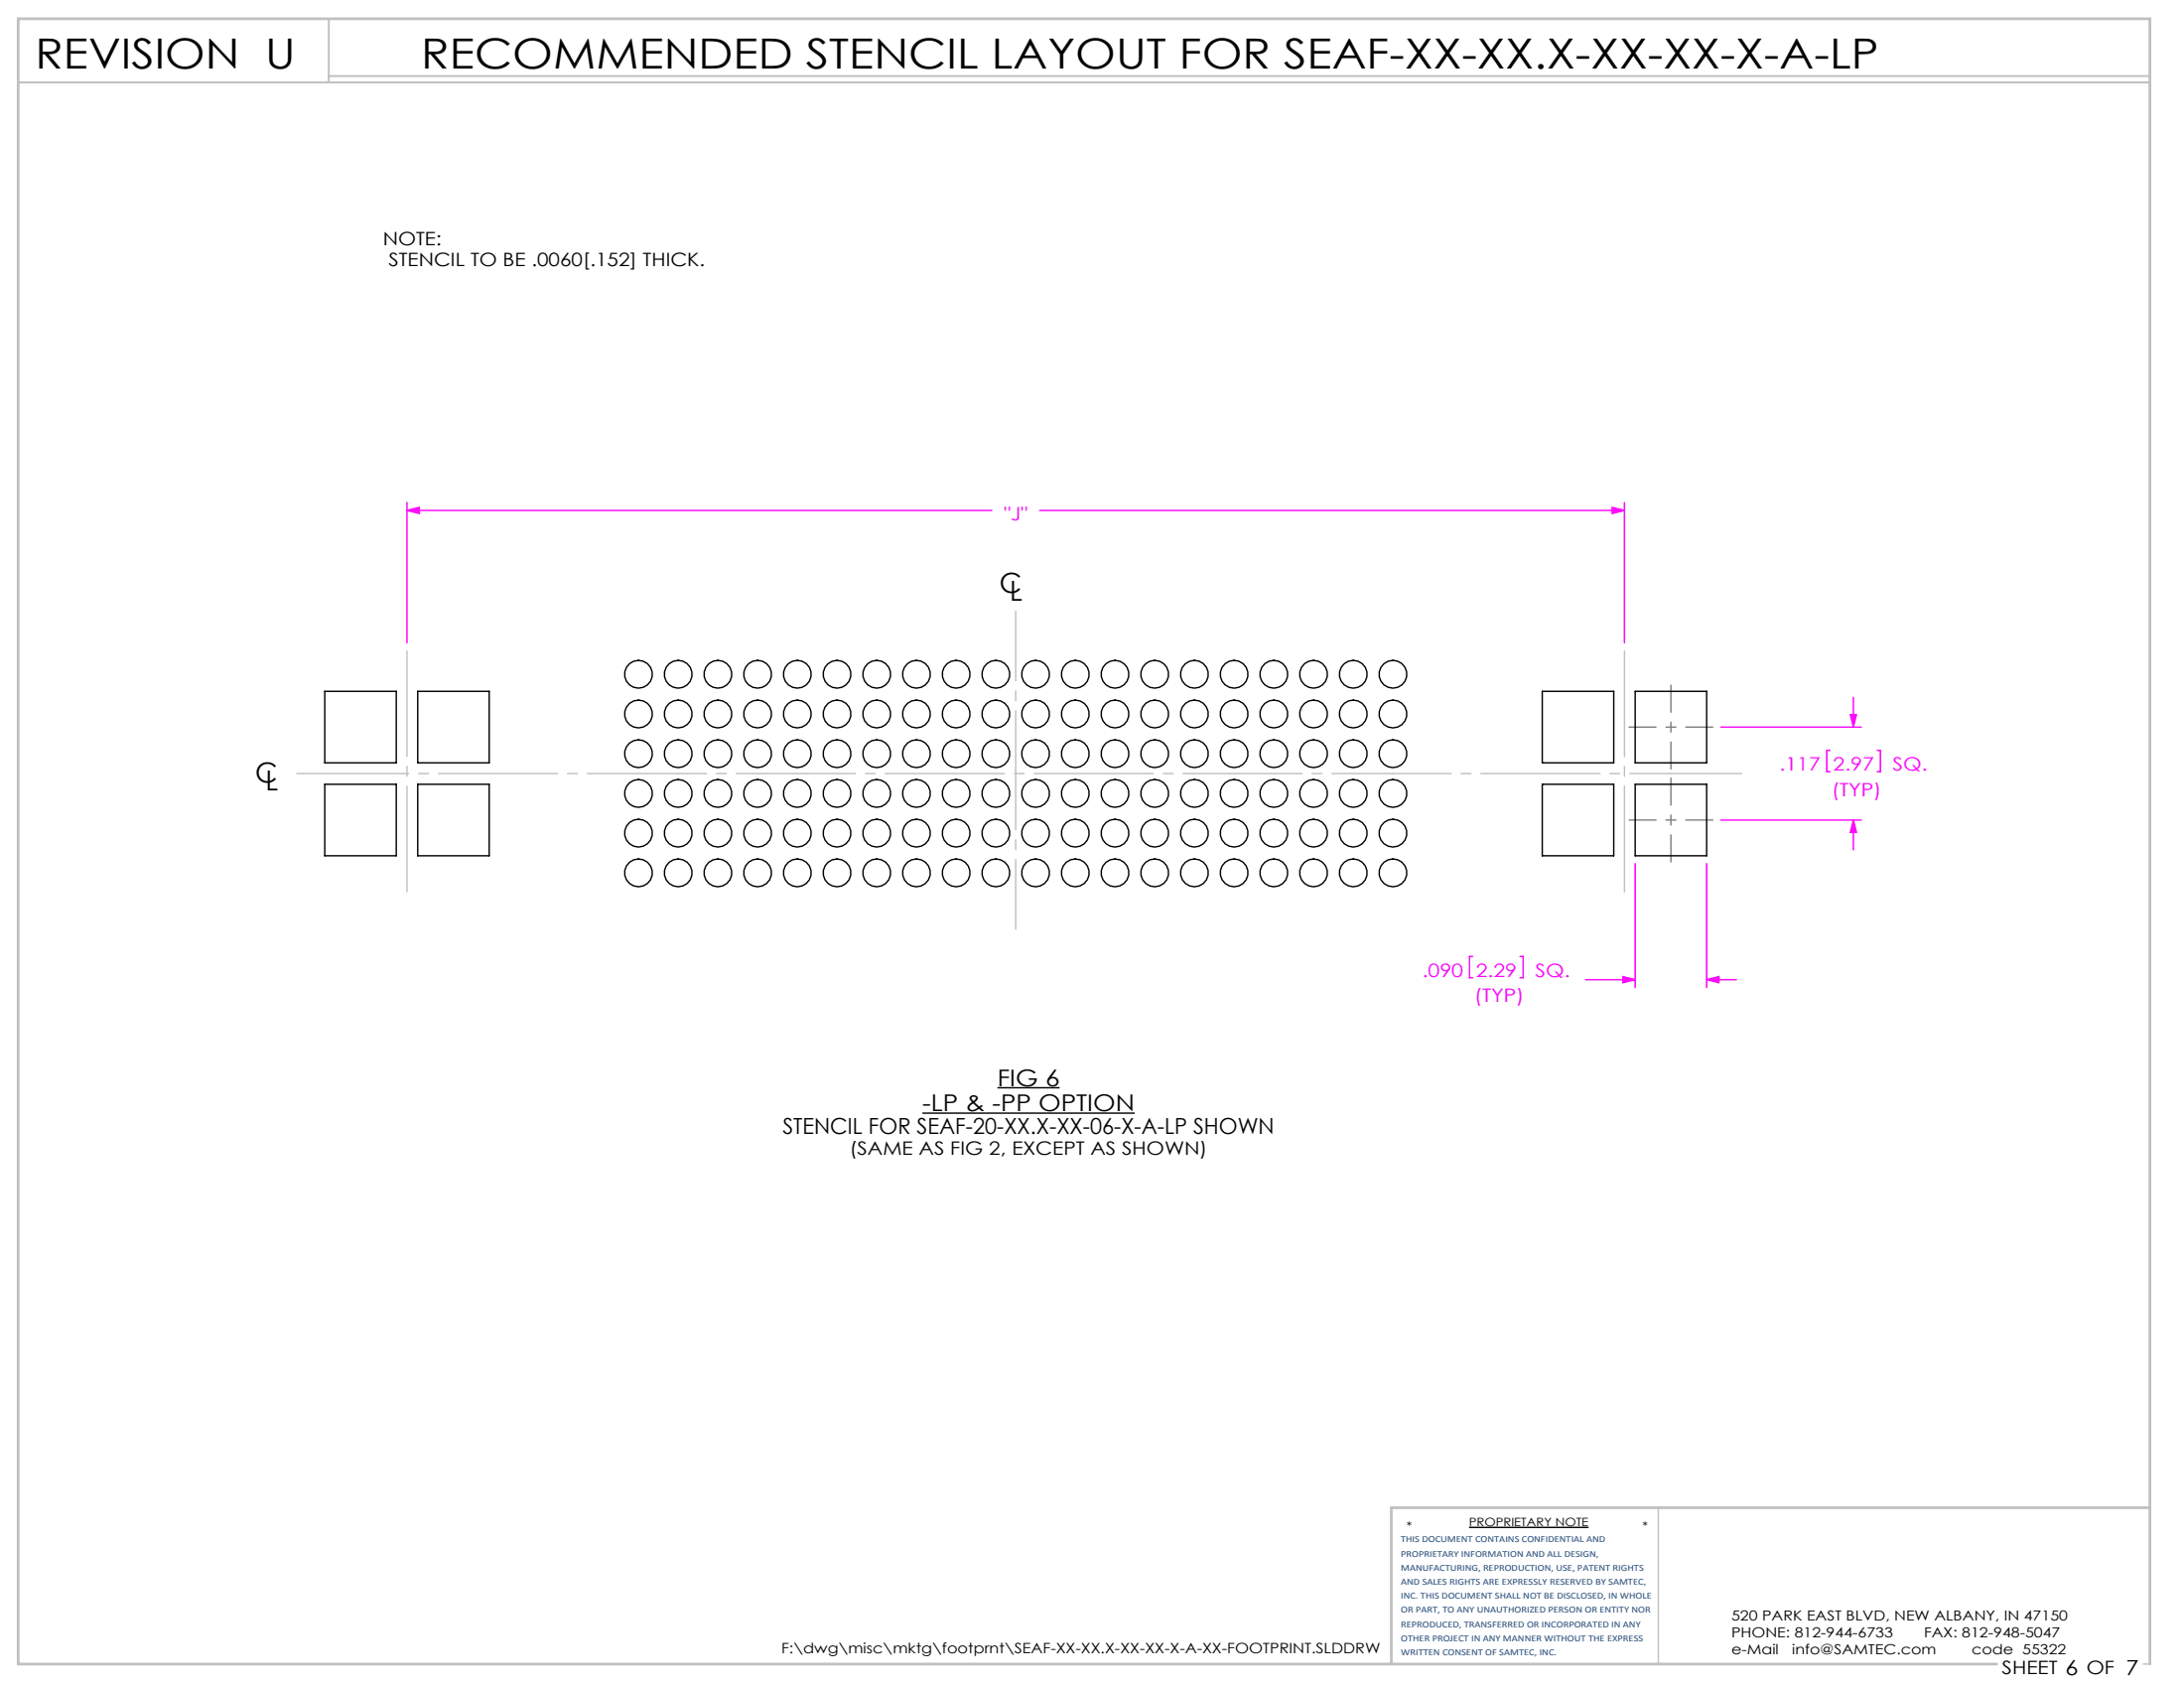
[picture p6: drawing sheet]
<svg xmlns="http://www.w3.org/2000/svg" width="279mm" height="216mm" viewBox="0 0 279 216" stroke-linecap="round" stroke-linejoin="round" font-family="sans-serif">
<path d="M127.6 139.1h8M118 142.4h27.2M187.9 195.4h15.3" fill="none" stroke="#000" stroke-width=".18"/>
<path d="M212.2 192.8v20M274.2 212.8h.8" fill="none" stroke="#c0c0c0" stroke-width=".18"/>
<path d="M2.3 10.5h272.7M42.1 2.4v8.1M42.1 9.7h232.9" fill="none" stroke="#c0c0c0" stroke-width=".25"/>
<path d="M275 192.8h-97v20M255.5 212.8h-253.2v-210.4h272.7v210.4" fill="none" stroke="#c0c0c0" stroke-width=".35"/>
<g fill="none" stroke="#f0f" stroke-width=".18">
<path d="M52.1 65.3l1.5-.4v.8zM52.1 64.3v17.9M52.1 65.3h74.8M133 65.3h74.8M206.2 64.9l1.6 .4-1.6 .4zM207.8 64.3v17.9M220.1 93h18M234.1 96h-.4v2.7h.4M236.7 91.4h.8l-.4 1.6zM237.1 89.2v3.8M240.2 96h.4v2.7h-.4M209.2 110.5v15.8"/>
<path d="M218.3 110.5v15.8M220.1 104.9h18M237.1 104.9l.4 1.6h-.8zM237.1 104.9v3.8M188.4 122.3h-.4v2.8h.4M194.4 122.3h.5v2.8h-.5M202.8 125.3h6.4M207.6 124.9l1.6 .4-1.6 .4zM218.3 125.3l1.6-.4v.8zM218.3 125.3h3.8"/>
</g>
<path d="M213.8 87.6v10.8M219.1 93h-10.7M208.4 104.9h10.7M213.8 110.2v-10.7" fill="none" stroke="#808080" stroke-width=".18" stroke-dasharray="15.2 1.3 1.3 1.3" stroke-dashoffset="11.8"/>
<path d="M52.1 114.1v-30.9M207.8 114.1v-30.9" fill="none" stroke="#c0c0c0" stroke-width=".18" stroke-dasharray="15.2 1.3 1.3 1.3" stroke-dashoffset="1.7"/>
<path d="M129.9 118.9v-40.7" fill="none" stroke="#c0c0c0" stroke-width=".18" stroke-dasharray="15.2 1.3 1.3 1.3" stroke-dashoffset="6.3"/>
<path d="M222.8 98.9h-184.8" fill="none" stroke="#c0c0c0" stroke-width=".18" stroke-dasharray="15.2 1.3 1.3 1.3" stroke-dashoffset=".9"/>
<g fill="#f0f">
<path d="M52.1 65.3l1.5-.4v.8zM206.2 64.9l1.6 .4-1.6 .4z"/>
<path d="M236.7 91.4h.8l-.4 1.6zM237.1 104.9l.4 1.6h-.8zM207.6 124.9l1.6 .4-1.6 .4zM218.3 125.3l1.6-.4v.8z"/>
</g>
<g fill="none" stroke="#000" stroke-width=".18">
<path d="M41.6 88.4h9.1v9.2h-9.1zM53.4 88.4h9.2v9.2h-9.2zM197.3 88.4h9.1v9.2h-9.1zM209.2 88.4h9.1v9.2h-9.1zM41.6 100.3h9.1v9.2h-9.1zM53.4 100.3h9.2v9.2h-9.2zM197.3 100.3h9.1v9.2h-9.1zM209.2 100.3h9.1v9.2h-9.1z"/>
<circle cx="81.7" cy="86.2" r="1.78"/>
<circle cx="81.7" cy="91.3" r="1.78"/>
<circle cx="81.7" cy="96.4" r="1.78"/>
<circle cx="86.8" cy="96.4" r="1.78"/>
<circle cx="86.8" cy="91.3" r="1.78"/>
<circle cx="86.8" cy="86.2" r="1.78"/>
<circle cx="91.8" cy="86.2" r="1.78"/>
<circle cx="91.8" cy="91.3" r="1.78"/>
<circle cx="91.8" cy="96.4" r="1.78"/>
<circle cx="96.9" cy="86.2" r="1.78"/>
<circle cx="96.9" cy="91.3" r="1.78"/>
<circle cx="96.9" cy="96.4" r="1.78"/>
<circle cx="102" cy="86.2" r="1.78"/>
<circle cx="102" cy="91.3" r="1.78"/>
<circle cx="102" cy="96.4" r="1.78"/>
<circle cx="107.1" cy="91.3" r="1.78"/>
<circle cx="107.1" cy="96.4" r="1.78"/>
<circle cx="107.1" cy="86.2" r="1.78"/>
<circle cx="112.2" cy="86.2" r="1.78"/>
<circle cx="112.2" cy="91.3" r="1.78"/>
<circle cx="112.2" cy="96.4" r="1.78"/>
<circle cx="117.2" cy="96.4" r="1.78"/>
<circle cx="117.2" cy="86.2" r="1.78"/>
<circle cx="117.2" cy="91.3" r="1.78"/>
<circle cx="122.3" cy="96.4" r="1.78"/>
<circle cx="122.3" cy="91.3" r="1.78"/>
<circle cx="122.3" cy="86.2" r="1.78"/>
<circle cx="127.4" cy="96.4" r="1.78"/>
<circle cx="127.4" cy="86.2" r="1.78"/>
<circle cx="127.4" cy="91.3" r="1.78"/>
<circle cx="132.5" cy="91.3" r="1.78"/>
<circle cx="132.5" cy="86.2" r="1.78"/>
<circle cx="132.5" cy="96.4" r="1.78"/>
<circle cx="137.6" cy="91.3" r="1.78"/>
<circle cx="137.6" cy="96.4" r="1.78"/>
<circle cx="137.6" cy="86.2" r="1.78"/>
<circle cx="142.6" cy="96.4" r="1.78"/>
<circle cx="142.6" cy="86.2" r="1.78"/>
<circle cx="142.6" cy="91.3" r="1.78"/>
<circle cx="147.7" cy="96.4" r="1.78"/>
<circle cx="147.7" cy="91.3" r="1.78"/>
<circle cx="147.7" cy="86.2" r="1.78"/>
<circle cx="152.8" cy="91.3" r="1.78"/>
<circle cx="152.8" cy="96.4" r="1.78"/>
<circle cx="152.8" cy="86.2" r="1.78"/>
<circle cx="157.9" cy="86.2" r="1.78"/>
<circle cx="157.9" cy="91.3" r="1.78"/>
<circle cx="157.9" cy="96.4" r="1.78"/>
<circle cx="163" cy="91.3" r="1.78"/>
<circle cx="163" cy="86.2" r="1.78"/>
<circle cx="163" cy="96.4" r="1.78"/>
<circle cx="168" cy="86.2" r="1.78"/>
<circle cx="168" cy="96.4" r="1.78"/>
<circle cx="168" cy="91.3" r="1.78"/>
<circle cx="173.1" cy="96.4" r="1.78"/>
<circle cx="173.1" cy="91.3" r="1.78"/>
<circle cx="173.1" cy="86.2" r="1.78"/>
<circle cx="178.2" cy="96.4" r="1.78"/>
<circle cx="178.2" cy="86.2" r="1.78"/>
<circle cx="178.2" cy="91.3" r="1.78"/>
<circle cx="81.7" cy="106.6" r="1.78"/>
<circle cx="81.7" cy="111.6" r="1.78"/>
<circle cx="81.7" cy="101.5" r="1.78"/>
<circle cx="86.8" cy="106.6" r="1.78"/>
<circle cx="86.8" cy="101.5" r="1.78"/>
<circle cx="86.8" cy="111.6" r="1.78"/>
<circle cx="91.8" cy="101.5" r="1.78"/>
<circle cx="91.8" cy="106.6" r="1.78"/>
<circle cx="91.8" cy="111.6" r="1.78"/>
<circle cx="96.9" cy="106.6" r="1.78"/>
<circle cx="96.9" cy="101.5" r="1.78"/>
<circle cx="96.9" cy="111.6" r="1.78"/>
<circle cx="102" cy="106.6" r="1.78"/>
<circle cx="102" cy="111.6" r="1.78"/>
<circle cx="102" cy="101.5" r="1.78"/>
<circle cx="107.1" cy="111.6" r="1.78"/>
<circle cx="107.1" cy="106.6" r="1.78"/>
<circle cx="107.1" cy="101.5" r="1.78"/>
<circle cx="112.2" cy="101.5" r="1.78"/>
<circle cx="112.2" cy="106.6" r="1.78"/>
<circle cx="112.2" cy="111.6" r="1.78"/>
<circle cx="117.2" cy="111.6" r="1.78"/>
<circle cx="117.2" cy="106.6" r="1.78"/>
<circle cx="117.2" cy="101.5" r="1.78"/>
<circle cx="122.3" cy="111.6" r="1.78"/>
<circle cx="122.3" cy="101.5" r="1.78"/>
<circle cx="122.3" cy="106.6" r="1.78"/>
<circle cx="127.4" cy="111.6" r="1.78"/>
<circle cx="127.4" cy="106.6" r="1.78"/>
<circle cx="127.4" cy="101.5" r="1.78"/>
<circle cx="132.5" cy="106.6" r="1.78"/>
<circle cx="132.5" cy="111.6" r="1.78"/>
<circle cx="132.5" cy="101.5" r="1.78"/>
<circle cx="137.6" cy="101.5" r="1.78"/>
<circle cx="137.6" cy="111.6" r="1.78"/>
<circle cx="137.6" cy="106.6" r="1.78"/>
<circle cx="142.6" cy="106.6" r="1.78"/>
<circle cx="142.6" cy="101.5" r="1.78"/>
<circle cx="142.6" cy="111.6" r="1.78"/>
<circle cx="147.7" cy="111.6" r="1.78"/>
<circle cx="147.7" cy="106.6" r="1.78"/>
<circle cx="147.7" cy="101.5" r="1.78"/>
<circle cx="152.8" cy="101.5" r="1.78"/>
<circle cx="152.8" cy="111.6" r="1.78"/>
<circle cx="152.8" cy="106.6" r="1.78"/>
<circle cx="157.9" cy="111.6" r="1.78"/>
<circle cx="157.9" cy="106.6" r="1.78"/>
<circle cx="157.9" cy="101.5" r="1.78"/>
<circle cx="163" cy="101.5" r="1.78"/>
<circle cx="163" cy="111.6" r="1.78"/>
<circle cx="163" cy="106.6" r="1.78"/>
<circle cx="168" cy="106.6" r="1.78"/>
<circle cx="168" cy="111.6" r="1.78"/>
<circle cx="168" cy="101.5" r="1.78"/>
<circle cx="173.1" cy="106.6" r="1.78"/>
<circle cx="173.1" cy="101.5" r="1.78"/>
<circle cx="173.1" cy="111.6" r="1.78"/>
<circle cx="178.2" cy="106.6" r="1.78"/>
<circle cx="178.2" cy="101.5" r="1.78"/>
<circle cx="178.2" cy="111.6" r="1.78"/>
</g>
<g font-size="5.3">
<text x="4.5" y="8.8">REVISION U</text>
<text x="53.9" y="8.8">RECOMMENDED STENCIL LAYOUT FOR SEAF-XX-XX.X-XX-XX-X-A-LP</text>
</g>
<g font-size="3.5">
<text x="127.9" y="75.8">C</text>
<text x="129.2" y="76.8">L</text>
<text x="32.7" y="100">C</text>
<text x="34" y="101.1">L</text>
</g>
<g font-size="3">
<text x="118" y="142.2">-LP &amp; -PP OPTION</text>
<text x="127.6" y="138.9">FIG 6</text>
</g>
<text font-size="2.8" x="100.1" y="145">STENCIL FOR SEAF-20-XX.X-XX-06-X-A-LP SHOWN</text>
<g font-size="2.4">
<text x="49" y="31.4">NOTE:</text>
<text x="49.7" y="34">STENCIL TO BE .0060[.152] THICK.</text>
<text x="108.7" y="147.7">(SAME AS FIG 2, EXCEPT AS SHOWN)</text>
<text x="256.1" y="214.1">SHEET 6 OF 7</text>
</g>
<g font-size="2.4" fill="#f0f">
<text x="128.5" y="66.6">&quot;J&quot;</text>
<text x="227.7" y="98.6">.117</text>
<text x="234.3" y="101.8">(TYP)</text>
<text x="234.5" y="98.6">2.97</text>
<text x="242.1" y="98.6">SQ.</text>
<text x="181.9" y="125">.090</text>
<text x="188.8" y="125">2.29</text>
<text x="196.4" y="125">SQ.</text>
<text x="188.6" y="128.2">(TYP)</text>
</g>
<g font-size="1.8">
<text x="221.5" y="207.2">520 PARK EAST BLVD, NEW ALBANY, IN 47150</text>
<text x="221.5" y="209.4">PHONE: 812-944-6733</text>
<text x="246.1" y="209.4">FAX: 812-948-5047</text>
<text x="100" y="211.5">F:\dwg\misc\mktg\footprnt\SEAF-XX-XX.X-XX-XX-X-A-XX-FOOTPRINT.SLDDRW</text>
<text x="221.5" y="211.5">e-Mail</text>
<text x="229.3" y="211.5">info@SAMTEC.com</text>
<text x="252.2" y="211.5">code 55322</text>
</g>
<g font-size="1.5">
<text x="179.9" y="195.7">*</text>
<text x="187.9" y="195.3">PROPRIETARY NOTE</text>
<text x="210.1" y="195.7">*</text>
</g>
<g font-size="1.2" fill="#1f497d">
<text x="179.2" y="197.3">THIS DOCUMENT CONTAINS CONFIDENTIAL AND</text>
<text x="179.2" y="199.1">PROPRIETARY INFORMATION AND ALL DESIGN,</text>
<text x="179.2" y="200.9">MANUFACTURING, REPRODUCTION, USE, PATENT RIGHTS</text>
<text x="179.2" y="202.7">AND SALES RIGHTS ARE EXPRESSLY RESERVED BY SAMTEC,</text>
<text x="179.2" y="204.5">INC. THIS DOCUMENT SHALL NOT BE DISCLOSED, IN WHOLE</text>
<text x="179.2" y="206.3">OR PART, TO ANY UNAUTHORIZED PERSON OR ENTITY NOR</text>
<text x="179.2" y="208.1">REPRODUCED, TRANSFERRED OR INCORPORATED IN ANY</text>
<text x="179.2" y="209.9">OTHER PROJECT IN ANY MANNER WITHOUT THE EXPRESS</text>
<text x="179.2" y="211.7">WRITTEN CONSENT OF SAMTEC, INC.</text>
</g>
</svg>
